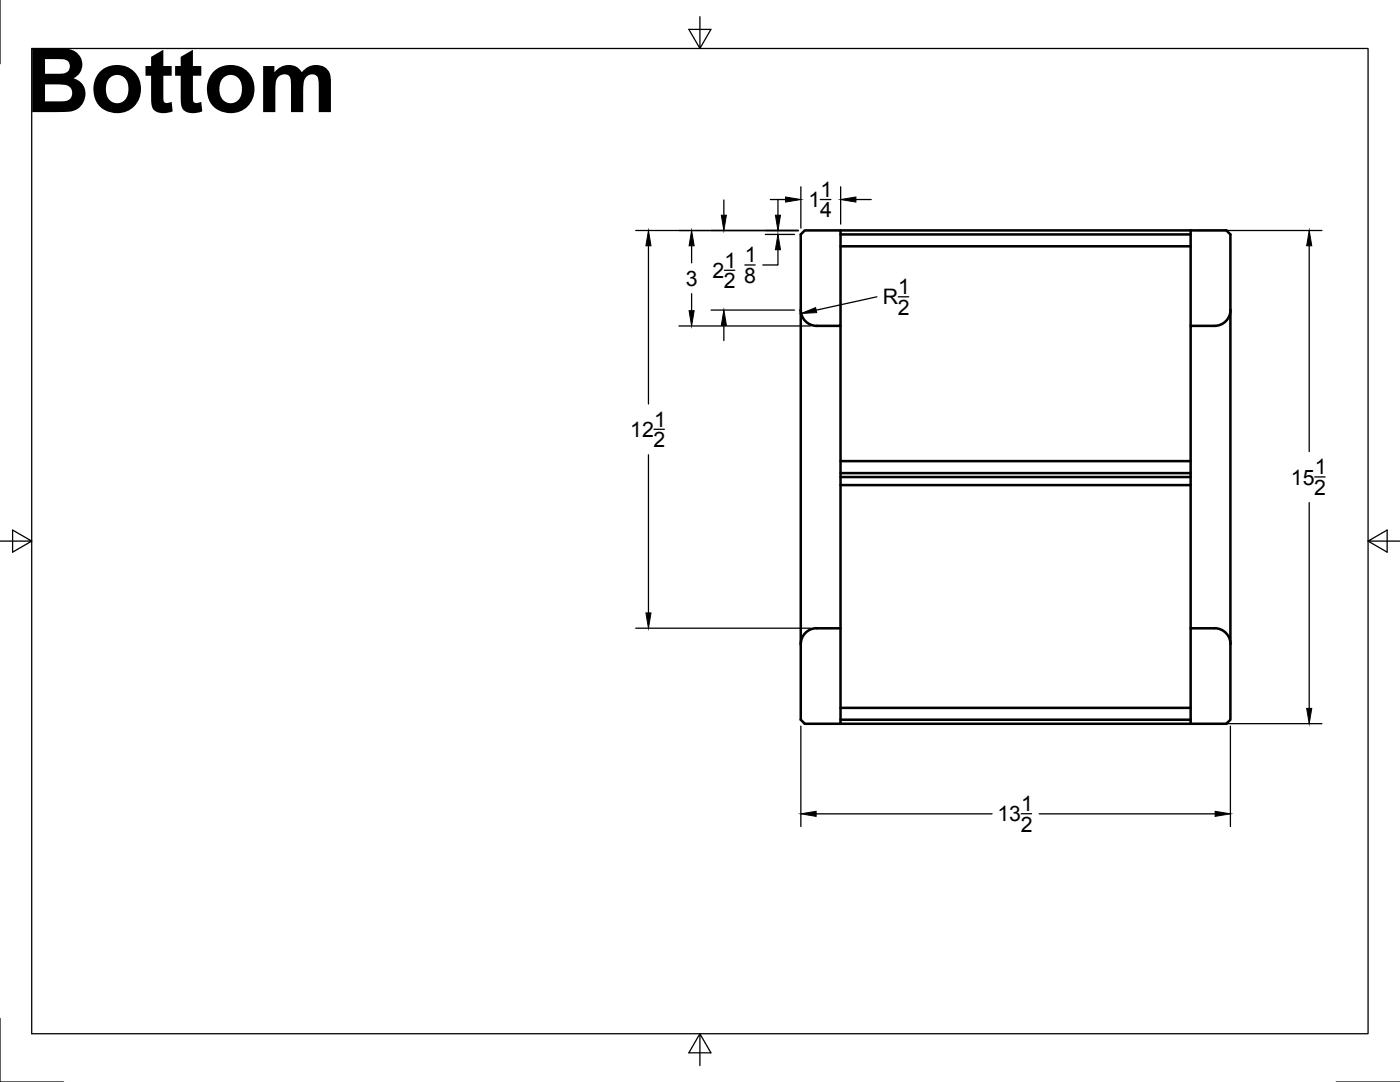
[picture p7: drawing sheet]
<svg xmlns="http://www.w3.org/2000/svg" width="279mm" height="216mm" viewBox="0 0 279 216" stroke-linecap="round" stroke-linejoin="round" font-family="sans-serif">
<!-- layer: Visible -->
<g fill="none" stroke="#000" stroke-width=".51">
<path d="M167.7 46h69.9M167.7 46.8h69.9M167.7 49.1h69.9M159.8 61.8a3.2 3.2 0 0 0 3.2 3.2h4.7v-19h-7.1l-.8 .8v81.7M167.7 65v60.4h-4.7M237.6 65v-19h7.2l.8 .8v96.8l-.8 .8h-7.2v-19h4.8M245.6 61.8a3.2 3.2 0 0 1-3.2 3.2h-4.8v60.4M167.7 96.8h69.9M167.7 95.2h69.9M167.7 94.4h69.9M167.7 92h69.9M163 125.3a3.2 3.2 0 0 0-3.2 3.2"/>
<path d="M167.7 125.4v19h-7.1l-.8-.8v-15.1M242.4 125.3a3.2 3.2 0 0 1 3.2 3.2M167.7 144.4h69.9M167.7 143.6h69.9M167.7 141.2h69.9"/>
</g>
<!-- layer: Border -->
<path d="M0 0v12.7M6.3 9.7h266.7v196.6h-266.7zM139.7 3.3v6.4l2.2-3.8h-4.4l2.2 3.8M0 108h6.3l-3.8-2.2v4.4l3.8-2.2M273 108l3.8 2.2v-4.4l-3.8 2.2h6.4M0 203.2v12.7h12.7M139.7 206.3l-2.2 3.8h4.4l-2.2-3.8v6.3M266.7 215.9h12.7" fill="none" stroke="#000" stroke-width=".25"/>
<!-- layer: Dimensions -->
<g fill="none" stroke="#000" stroke-width=".25">
<path d="M144.5 39.9v3M153.7 39.8h3.1M155.3 39.9v3M159.8 37.3v8.2M163.7 39.8h2.1M167.8 37.3v7.4M170.8 39.8h3.1M126.9 46h32.4M129.4 49v31.6M138 49v3.5M138 58.6v3.4M144.6 53.9h2"/>
<path d="M148.7 52.9h2M152.7 46.8h5.9M155.3 49.8v3.1h-3.1M175 59.2l-12.1 2.7M179.3 59.2h2.1M238.9 46h24.9M261.3 49v41.1M135.5 65h26.2M141.9 61.9h16.7M144.5 64.9v3.1M129.4 90.7v31.6M130.5 85.7h2.1"/>
<path d="M262.4 95.2h2.1M261.3 100.3v41.1M126.9 125.3h34.8M159.8 144.9v20M238.9 144.4h24.9M245.6 144.9v20M162.9 162.4h35.1M203.8 162.4h2.1M207.4 162.4h35.1"/>
</g>
<g fill="#000" stroke="#000" stroke-width=".2">
<path d="M156.8 39.3l3 .5-3 .5zM167.8 39.8l3-.5v1zM129.4 46l.5 3h-1zM138 46l.5 3h-1zM144 42.9h1l-.5 3.1zM154.7 42.9h1.1l-.5 3.1zM155.3 46.8l.5 3h-1.1zM261.3 46l.5 3h-1zM137.5 62h1l-.5 3zM144.5 61.9l.5 3h-1zM159.9 62.5l2.9-1.1 .2 1zM128.9 122.3h1l-.5 3z"/>
<path d="M260.8 141.4h1l-.5 3zM159.8 162.4l3.1-.5v1zM242.5 161.9l3.1 .5-3.1 .5z"/>
</g>
<text font-size="17.7" x="5.1" y="22.4">Bottom</text>
<g font-size="4.3">
<text x="161.3" y="41.3">1</text>
<text x="163.7" y="39.3">1</text>
<text x="163.7" y="43.3">4</text>
<text x="144.6" y="53.4">1</text>
<text x="148.7" y="52.4">1</text>
<text x="136.8" y="57">3</text>
<text x="142.2" y="55.5">2</text>
<text x="144.5" y="57.5">2</text>
<text x="148.5" y="56.5">8</text>
<text x="179.3" y="58.7">1</text>
<text x="176.2" y="60.7">R</text>
<text x="179.2" y="62.8">2</text>
<text x="125.8" y="87.2">12</text>
<text x="130.4" y="89.2">2</text>
<text x="130.5" y="85.2">1</text>
<text x="262.4" y="94.7">1</text>
<text x="257.6" y="96.7">15</text>
<text x="262.3" y="98.7">2</text>
<text x="203.8" y="161.9">1</text>
<text x="199.1" y="163.9">13</text>
<text x="203.7" y="165.9">2</text>
</g>
</svg>
